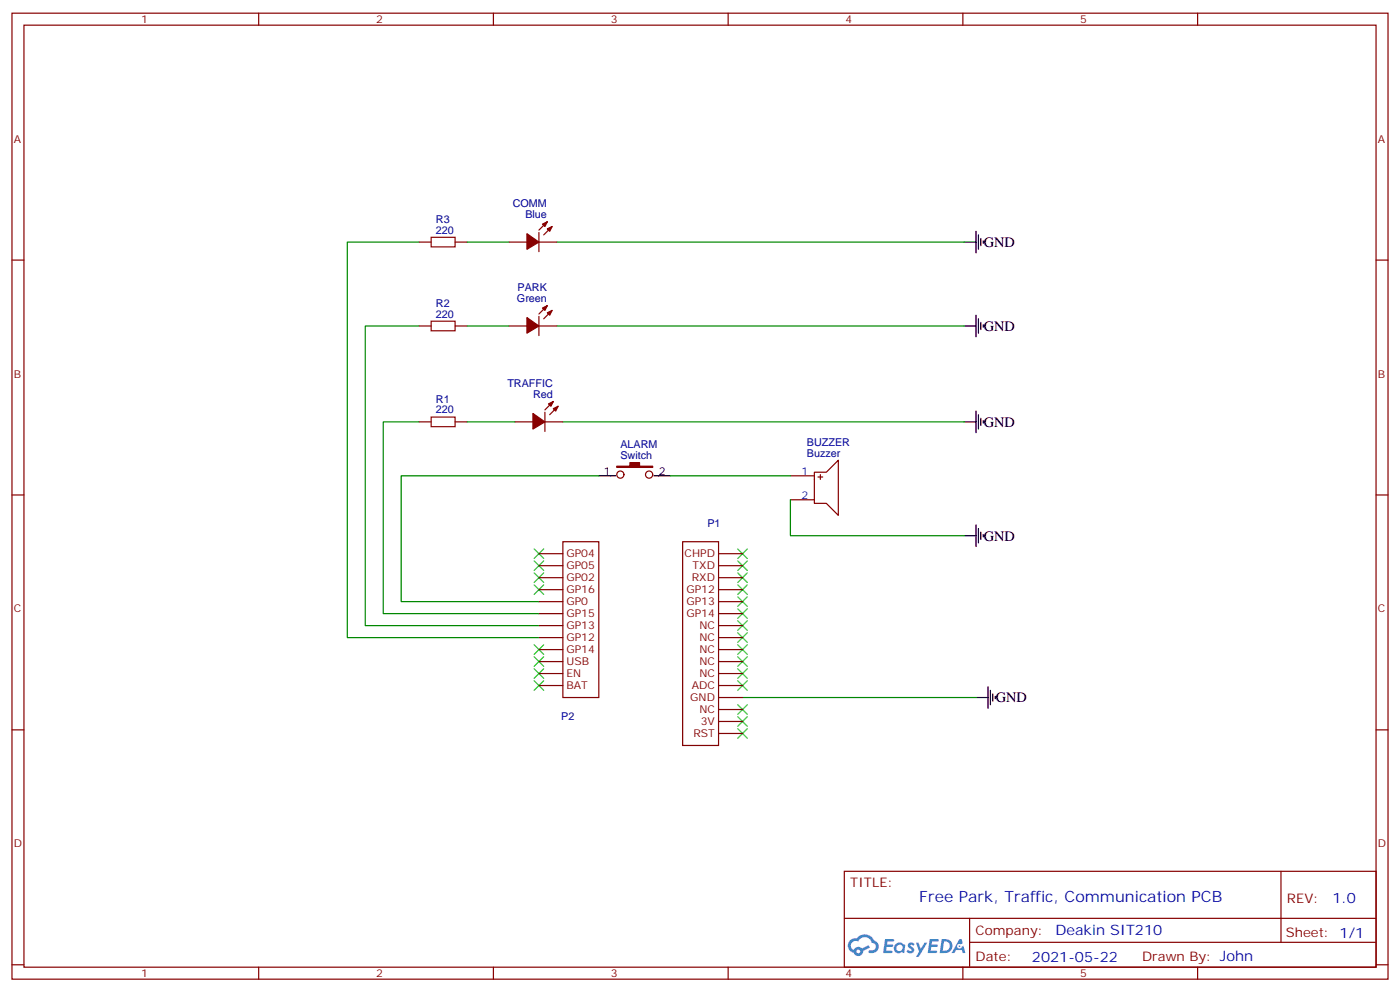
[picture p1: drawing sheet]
<svg xmlns="http://www.w3.org/2000/svg" width="412mm" height="292mm" viewBox="0 0 412 292" stroke-linecap="round" stroke-linejoin="round" font-family="sans-serif">
<g fill="none" stroke="#870000" stroke-width=".35">
<path d="M3.5 3.9h405.4v284.3h-405.4zM7.1 7.4h398.2v277.3h-398.2zM76.2 3.9v3.5M145.3 3.9v3.5M214.5 3.9v3.5M283.6 3.9v3.5M352.8 3.9v3.5M3.5 76.6h3.6M405.3 76.6h3.6M3.5 145.7h3.6M405.3 145.7h3.6M3.5 214.8h3.6"/>
<path d="M405.3 214.8h3.6M248.7 256.5h156.6v28.2h-156.6zM377.3 256.5v20.9M248.7 270.3h156.5M285.6 277.4h119.6M285.6 270.3v14.1M3.5 284h3.6M76.2 284.7v3.5M145.3 284.7v3.5M214.5 284.7v3.5M283.6 284.7v3.5M352.8 284.7v3.5"/>
<path d="M405.3 284h3.6"/>
</g>
<g fill="#5487ff">
<path d="M267.7 277.6a1.22 1.22 0 0 1 1.7 .3l-.4 .6a.47 .47 0 0 0-.3-.4 .47 .47 0 0 0-.5 .2l.1 .2a1.14 1.14 0 0 1 .8 1.8 1.14 1.14 0 0 1-1.9-.1l-.2-.1 .5-.6 .7 .4a.29 .29 0 0 0 .3-.2 .29 .29 0 0 0-.2-.3 1.04 1.04 0 0 1-.6-1.8z"/>
<path d="M260.7 276.4h2.4l.3 .2-.2 .5h-1.8l-.1 .9h1.5l.3 .4-.3 .3h-1.6l-.2 1.1 1.7 .1 .2 .3-.2 .3-2.6 .1z"/>
<path d="M273.8 276.4h2.4l.3 .2-.1 .5h-1.8l-.2 .9h1.6l.3 .4-.4 .3h-1.6l-.1 1.1 1.7 .1 .2 .3-.2 .3h-2.6z"/>
<path d="M282.6 276.4h.7l.3 1.3-.6 .3a.69 .69 0 0 0-1 .2 .69 .69 0 0 0 .4 1 .69 .69 0 0 0 .9-.6l.5-.3 .6 2.2h-.8l-.2-.8h-1.8l-.5 .8h-.8z"/>
<path d="M269.8 277.5h.8l.6 1.8 1.1-1.8h.9l-2.6 4.2h-.8l.9-1.6z"/>
<path d="M277.4 276.4l-.6 4.2h1.3a2.11 2.11 0 0 0 2.5-2.2 2.11 2.11 0 0 0-2.5-2zM278.1 277.1a1.39 1.39 0 0 1 1.7 1.5 1.39 1.39 0 0 1-1.8 1.2h-.3z"/>
<path d="M263.7 278a1.54 1.54 0 0 0-.1 2.2 1.54 1.54 0 0 0 2.2 .1l.6 .3 .3-2.3-.2-.3h-.4a1.49 1.49 0 0 0-2.4 0zM264 279a.94 .94 0 0 1 1.8 0 .94 .94 0 0 1-1.8 0z"/>
<path d="M250.4 276.8a2.18 2.18 0 0 0 1.1 3.7 1.44 1.44 0 0 0 1.6 .9 1.44 1.44 0 0 0 1.2-1.5l2-1-.5-.7-1.9 1a1.47 1.47 0 0 0-2.4 .4 1.39 1.39 0 0 1-.7-1.9 1.39 1.39 0 0 1 2-.5 2.12 2.12 0 0 1 2.2-1.3 2.12 2.12 0 0 1 1.9 1.7 1.14 1.14 0 0 1 1.1 1.4 1.14 1.14 0 0 1-1.7 .7 .43 .43 0 0 0-.5 .4 .43 .43 0 0 0 .4 .5 1.98 1.98 0 0 0 2.5-1.3 1.98 1.98 0 0 0-1.2-2.5 3.1 3.1 0 0 0-5.3-.7l-.9 .1zM252.3 280.1a.55 .55 0 0 1 1.1 0 .55 .55 0 0 1-1.1 0z"/>
<circle cx="282.6" cy="278.5" r=".26"/>
</g>
<path d="M127 69.8h7.1v2.9h-7.1zM127 94.5h7.1v2.9h-7.1zM127 122.8h7.1v2.8h-7.1z" fill="none" stroke="#a10000" stroke-width=".35"/>
<g fill="none" stroke="#870000" stroke-width=".35">
<path d="M123.5 71.3h3.5M134.1 71.3h3.5M149.9 71.3h5.3M158.7 71.3h5.3M158.7 68.4v5.7M161.2 65.3l-2.5 2.4M162.6 66.7l-2.4 2.4M123.5 96h3.5M134.1 96h3.5M149.9 96h5.3M158.7 96h5.3M158.7 93.1v5.7"/>
<path d="M161.2 90l-2.5 2.4M162.6 91.4l-2.4 2.4M163 118.2l-2.5 2.4M164.4 119.6l-2.5 2.5M123.5 124.2h3.5M134.1 124.2h3.5M151.7 124.2h5.3M160.5 124.2h5.3M160.5 121.4v5.6M239.9 139h3.5l3.5-3.5v16.2l-3.5-3.5h-3.5zM241.7 139.7v1.4M232.8 147.1h7.1"/>
<path d="M232.8 140.1h7.1M240.9 140.4h1.5"/>
<circle cx="182.7" cy="139.7" r="1.06"/>
<circle cx="191.2" cy="139.7" r="1.06"/>
</g>
<g fill="none" stroke="#008700" stroke-width=".35">
<path d="M123.5 71.3h-21.2v116.4h56.4M137.6 71.3h12.3M164 71.3h120M123.5 96h-15.9v88.1h51.1M137.6 96h12.3M164 96h120M123.5 124.2h-10.6v56.4h45.8M137.6 124.2h14.1M165.8 124.2h118.2M176.4 140.1h-58.2v37h40.5M197.6 140.1h35.2M232.8 147.1v10.6h51.2"/>
<path d="M218.7 205.3h68.8"/>
</g>
<g fill="#870000" stroke="#870000" stroke-width=".35">
<path d="M161.2 92.1l1.4-.7-.7 1.4z"/>
<path d="M159.8 90.7l1.4-.7-.7 1.4z"/>
<path d="M155.2 93.5l3.5 2.5-3.5 2.1z"/>
<path d="M181.7 137.2h3.9v-1h2.8v1h3.9v.4h-10.6z"/>
<path d="M163 120.3l1.4-.7-.7 1.4z"/>
<path d="M161.6 118.9l1.4-.7-.7 1.4z"/>
<path d="M157 121.7l3.5 2.5-3.5 2.1z"/>
<path d="M161.2 67.4l1.4-.7-.7 1.4z"/>
<path d="M159.8 66l1.4-.7-.7 1.4z"/>
<path d="M155.2 68.8l3.5 2.5-3.5 2.1z"/>
</g>
<g fill="none" stroke="#000" stroke-width=".35">
<path d="M284 71.3h3.5M287.5 68.1v6.3M288.2 69.1v4.3M288.9 70.2v2.1M289.6 70.9v.7M284 96h3.5M287.5 92.8v6.3M288.2 93.8v4.3M288.9 94.9v2.1M289.6 95.6v.7M284 124.2h3.5M287.5 121v6.4"/>
<path d="M288.2 122.1v4.2M288.9 123.1v2.1M289.6 123.8v.7M176.4 140.1h4.9M192.6 140.1h5M284 157.7h3.5M287.5 154.5v6.4M288.2 155.6v4.2M288.9 156.6v2.1M289.6 157.3v.7M287.5 205.3h3.5M291 202.1v6.4"/>
<path d="M291.7 203.2v4.2M292.5 204.3v2.1M293.2 205v.7"/>
</g>
<g fill="none" stroke="#3c3" stroke-width=".35">
<path d="M157.3 161.6l2.9 2.8M157.3 165.1l2.9 2.8M157.3 168.6l2.9 2.8M157.3 172.2l2.9 2.8M160.2 161.6l-2.9 2.8M160.2 165.1l-2.9 2.8M160.2 168.6l-2.9 2.8M160.2 172.2l-2.9 2.8M217.3 179.2l2.8 2.8M217.3 175.7l2.8 2.8M217.3 172.2l2.8 2.8M217.3 168.6l2.8 2.8"/>
<path d="M217.3 165.1l2.8 2.8M217.3 161.6l2.8 2.8M220.1 179.2l-2.8 2.8M220.1 175.7l-2.8 2.8M220.1 172.2l-2.8 2.8M220.1 168.6l-2.8 2.8M220.1 165.1l-2.8 2.8M220.1 161.6l-2.8 2.8M157.3 189.8l2.9 2.8M157.3 193.3l2.9 2.8M157.3 196.8l2.9 2.9M160.2 189.8l-2.9 2.8"/>
<path d="M160.2 193.3l-2.9 2.8M160.2 196.8l-2.9 2.9M217.3 196.8l2.8 2.9M217.3 193.3l2.8 2.8M217.3 189.8l2.8 2.8M217.3 186.3l2.8 2.8M217.3 182.7l2.8 2.9M220.1 196.8l-2.8 2.9M220.1 193.3l-2.8 2.8M220.1 189.8l-2.8 2.8M220.1 186.3l-2.8 2.8M220.1 182.7l-2.8 2.9"/>
<path d="M157.3 200.4l2.9 2.8M160.2 200.4l-2.9 2.8M217.3 214.5l2.8 2.8M217.3 211l2.8 2.8M217.3 207.4l2.8 2.9M217.3 200.4l2.8 2.8M220.1 214.5l-2.8 2.8M220.1 211l-2.8 2.8M220.1 207.4l-2.8 2.9M220.1 200.4l-2.8 2.8"/>
</g>
<g fill="none" stroke="#800000" stroke-width=".35">
<path d="M165.8 159.5h10.6v45.8h-10.6zM201.1 159.5h10.6v59.9h-10.6zM158.7 163h7.1M158.7 166.5h7.1M158.7 170h7.1M158.7 173.6h7.1M158.7 177.1h7.1M211.7 163h7M211.7 166.5h7M211.7 170h7M211.7 173.6h7M211.7 177.1h7"/>
<path d="M158.7 180.6h7.1M158.7 184.1h7.1M158.7 187.7h7.1M158.7 191.2h7.1M158.7 194.7h7.1M158.7 198.3h7.1M211.7 180.6h7M211.7 184.1h7M211.7 187.7h7M211.7 191.2h7M211.7 194.7h7M211.7 198.3h7"/>
<path d="M158.7 201.8h7.1M211.7 201.8h7M211.7 205.3h7M211.7 208.8h7M211.7 212.4h7M211.7 215.9h7"/>
</g>
<text font-size="4.6" fill="#00f" x="270.8" y="265.5">Free Park, Traffic, Communication PCB</text>
<g font-size="4.2">
<text x="289.8" y="72.7">GND</text>
<text x="289.8" y="97.4">GND</text>
<text x="289.8" y="125.6">GND</text>
<text x="289.8" y="159.1">GND</text>
<text x="293.3" y="206.7">GND</text>
</g>
<g font-size="4.2" fill="#00f">
<text x="392.5" y="265.7">1.0</text>
<text x="310.9" y="275.3">Deakin SIT210</text>
<text x="304" y="283.1">2021-05-22</text>
</g>
<g font-size="3.9" fill="#800">
<text x="250.5" y="261.1">TITLE:</text>
<text x="379.1" y="265.7">REV:</text>
<text x="287.4" y="275.3">Company:</text>
<text x="378.7" y="275.9">Sheet: 1/1</text>
<text x="287.4" y="282.9">Date:</text>
<text x="336.4" y="283">Drawn By: John</text>
</g>
<g font-size="3.2" fill="#800">
<text x="41.6" y="6.9">1</text>
<text x="110.8" y="6.9">2</text>
<text x="179.9" y="6.9">3</text>
<text x="249.1" y="6.9">4</text>
<text x="318.2" y="6.9">5</text>
<text x="4.1" y="42">A</text>
<text x="405.9" y="42">A</text>
<text x="4.1" y="111.1">B</text>
<text x="405.9" y="111.1">B</text>
<text x="4.1" y="180.3">C</text>
<text x="405.9" y="180.3">C</text>
<text x="4.1" y="249.4">D</text>
<text x="405.9" y="249.4">D</text>
<text x="41.6" y="287.7">1</text>
<text x="110.8" y="287.7">2</text>
<text x="179.9" y="287.7">3</text>
<text x="249.1" y="287.7">4</text>
<text x="318.2" y="287.7">5</text>
</g>
<g font-size="3.2" fill="#000080">
<text x="128.4" y="65.6">R3</text>
<text x="151.1" y="61">COMM</text>
<text x="154.7" y="64.2">Blue</text>
<text x="128.4" y="68.8">220</text>
<text x="152.3" y="88.9">Green</text>
<text x="152.5" y="85.7">PARK</text>
<text x="128.4" y="93.5">220</text>
<text x="128.4" y="90.3">R2</text>
<text x="149.5" y="113.9">TRAFFIC</text>
<text x="128.4" y="118.5">R1</text>
<text x="157" y="117.1">Red</text>
<text x="128.4" y="121.7">220</text>
<text x="182.8" y="131.9">ALARM</text>
<text x="237.7" y="131.2">BUZZER</text>
<text x="182.8" y="135.1">Switch</text>
<text x="237.7" y="134.4">Buzzer</text>
<text x="208.4" y="155.2">P1</text>
<text x="165.3" y="212">P2</text>
</g>
<g font-size="3.2">
<text x="177.9" y="139.7">1</text>
<text x="194" y="139.7">2</text>
</g>
<g font-size="3.2" fill="#00f">
<text x="236.1" y="139.7">1</text>
<text x="236.1" y="146.8">2</text>
</g>
<g font-size="3.2" fill="#800000">
<text x="166.9" y="167.6">GP05</text>
<text x="166.9" y="164">GP04</text>
<text x="201.6" y="164">CHPD</text>
<text x="204" y="167.6">TXD</text>
<text x="166.9" y="171.1">GP02</text>
<text x="203.8" y="171.1">RXD</text>
<text x="166.9" y="178.2">GP0</text>
<text x="166.9" y="174.6">GP16</text>
<text x="202.2" y="174.6">GP12</text>
<text x="202.2" y="178.2">GP13</text>
<text x="166.9" y="185.2">GP13</text>
<text x="166.9" y="181.7">GP15</text>
<text x="202.2" y="181.7">GP14</text>
<text x="206" y="185.2">NC</text>
<text x="166.9" y="188.7">GP12</text>
<text x="206" y="188.7">NC</text>
<text x="166.9" y="195.8">USB</text>
<text x="166.9" y="192.3">GP14</text>
<text x="206" y="192.3">NC</text>
<text x="206" y="195.8">NC</text>
<text x="166.9" y="202.8">BAT</text>
<text x="166.9" y="199.3">EN</text>
<text x="203.8" y="202.8">ADC</text>
<text x="206" y="199.3">NC</text>
<text x="203.3" y="206.4">GND</text>
<text x="206" y="209.9">NC</text>
<text x="206.4" y="213.4">3V</text>
<text x="204.3" y="217">RST</text>
</g>
</svg>
